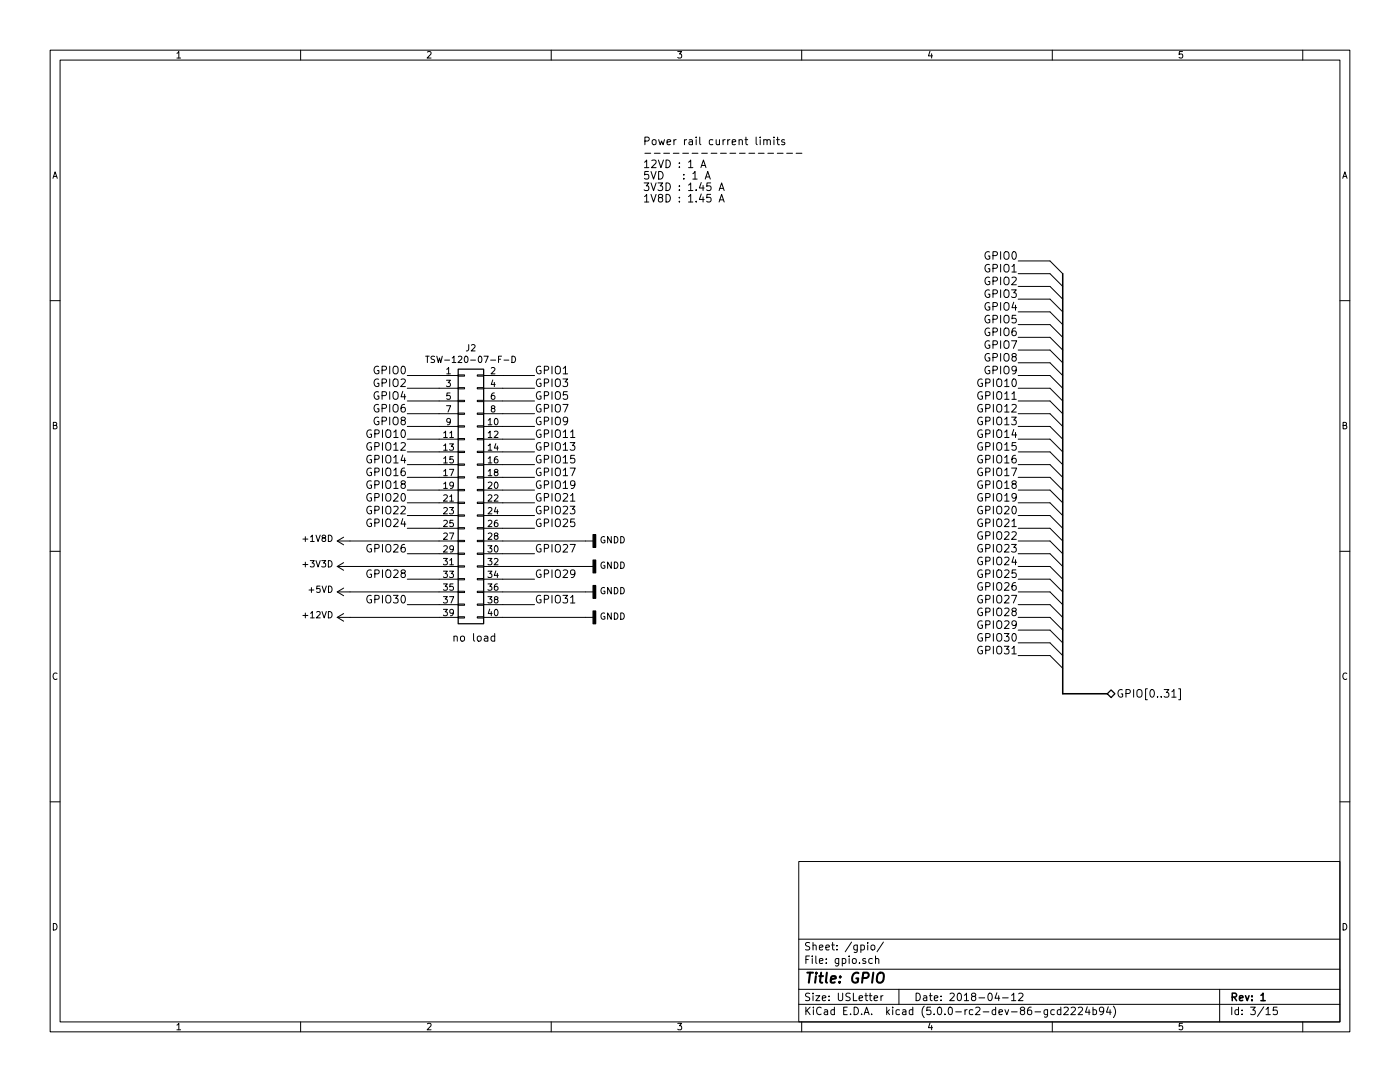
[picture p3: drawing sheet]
<svg xmlns="http://www.w3.org/2000/svg" width="279mm" height="216mm" viewBox="0 0 279 216" stroke-linecap="round" stroke-linejoin="round" font-family="sans-serif">
<g fill="none" stroke="#000" stroke-width=".2">
<path d="M10 10h259.4v195.9h-259.4zM12 12h255.4v191.9h-255.4zM60 10v2M110 10v2M160 10v2M210 10v2M260 10v2M128.7 30.6h1.2M130.6 30.6h1.1M132.5 30.6h1.1M134.4 30.6h1.1M136.2 30.6h1.2"/>
<path d="M138.1 30.6h1.2M139.9 33.5l.5-1.6 .5 1.6M140 30.6h1.2M140 33h.7M140.7 35.7l.5-1.5 .6 1.5M140.9 35.3h.7M141.9 30.6h1.2M143.5 38l.5-1.5 .5 1.5M143.6 37.6h.8M143.6 39.9h.8M143.8 30.6h1.2M145.7 30.6h1.1"/>
<path d="M147.6 30.6h1.1M149.5 30.6h1.1M150.9 27.4v1.3l.2 .2M151.3 30.6h1.2M151.7 27.4v.1M151.7 27.9v1M152.4 28l.1-.1a.37 .37 0 0 1 .6 .2v.8M152.4 27.9v1M153.1 28.1l.2-.2h.4v1M153.2 30.6h1.2M154.5 27.4v.1M154.5 27.9v1"/>
<path d="M155 27.9h.5M155.1 30.6h1.2M155.2 27.4v1.3l.3 .2M156.6 27.9a.37 .37 0 0 0-.6 .2l.1 .2 .5 .3-.2 .3-.4-.1M157 30.6h1.2M158.9 30.6h1.1M10 60h2M143.5 40.3l.5-1.5 .5 1.5M203.2 59.7h6.3l2.6 2.5M203.2 57.2h6.3l2.6 2.5M203.2 54.6h6.3l2.6 2.6M203.2 52.1h6.3l2.6 2.5"/>
<path d="M267.4 60h2M81.3 74.9h10.1M81.3 77.5h10.1M84.9 71.1h.7M85.3 71.1v1.2M86.7 71.1h-.4l-.3 .2 .1 .3 .6 .3v.3l-.2 .1h-.5M91.4 79.9h1.3v.2h-1.3zM91.4 77.3h1.3v.3h-1.3zM91.4 74.8h1.3v.3h-1.3zM95.2 79.9h1.3v.2h-1.3zM95.2 77.3h1.3v.3h-1.3zM95.2 74.8h1.3v.3h-1.3z"/>
<path d="M96.5 74.9h10.2M96.5 77.5h10.2M100.6 71.9h.9M102.2 71.1a.64 .64 0 0 1 .7 .6 .64 .64 0 0 1-.7 .6zM203.2 74.9h6.3l2.6 2.6M203.2 77.5h6.3l2.6 2.5M203.2 72.4h6.3l2.6 2.5M203.2 69.9h6.3l2.6 2.5M203.2 67.3h6.3l2.6 2.6M203.2 64.8h6.3l2.6 2.5M203.2 62.2h6.3l2.6 2.6M81.3 80h10.1"/>
<path d="M81.3 82.6h10.1M81.3 85.1h10.1M81.3 97.8h10.1M81.3 87.6h10.1M81.3 90.2h10.1M81.3 92.7h10.1M81.3 95.3h10.1M91.4 97.7h1.3v.2h-1.3zM91.4 95.1h1.3v.3h-1.3zM91.4 92.6h1.3v.2h-1.3zM91.4 90h1.3v.3h-1.3zM91.4 87.5h1.3v.3h-1.3z"/>
<path d="M91.4 85h1.3v.2h-1.3zM91.4 82.4h1.3v.3h-1.3zM95.2 97.7h1.3v.2h-1.3zM95.2 95.1h1.3v.3h-1.3zM95.2 92.6h1.3v.2h-1.3zM95.2 90h1.3v.3h-1.3zM95.2 87.5h1.3v.3h-1.3zM95.2 85h1.3v.2h-1.3zM95.2 82.4h1.3v.3h-1.3zM96.5 80h10.2M96.5 82.6h10.2M96.5 85.1h10.2"/>
<path d="M96.5 97.8h10.2M96.5 87.6h10.2M96.5 90.2h10.2M96.5 92.7h10.2M96.5 95.3h10.2M113.9 100h.8M113.9 87.3h.8M203.2 80h6.3l2.6 2.6M203.2 82.6h6.3l2.6 2.5M203.2 85.1h6.3l2.6 2.5M203.2 97.8h6.3l2.6 2.5M203.2 87.6h6.3l2.6 2.6"/>
<path d="M203.2 90.2h6.3l2.6 2.5M203.2 92.7h6.3l2.6 2.6M203.2 95.3h6.3l2.6 2.5M10 110h2M67.3 113h24.1M67.3 118.1h24.1M67.3 108h24.1M67.3 118.1l1.3 .8M67.3 113l1.3 .8M67.3 108l1.3 .7M68.6 117.3l-1.3 .8M68.6 112.3l-1.3 .7"/>
<path d="M68.6 107.2l-1.3 .8M81.3 110.5h10.1M81.3 100.3h10.1M81.3 102.9h10.1M81.3 115.6h10.1M81.3 105.4h10.1M91.4 118h1.3v.2h-1.3zM91.4 115.4h1.3v.3h-1.3zM91.4 112.9h1.3v.3h-1.3zM91.4 110.4h1.3v.2h-1.3zM91.4 107.8h1.3v.3h-1.3zM91.4 105.3h1.3v.2h-1.3z"/>
<path d="M91.4 102.7h1.3v.3h-1.3zM91.4 100.2h1.3v.3h-1.3zM95.2 118h1.3v.2h-1.3zM95.2 115.4h1.3v.3h-1.3zM95.2 112.9h1.3v.3h-1.3zM95.2 110.4h1.3v.2h-1.3zM95.2 107.8h1.3v.3h-1.3zM95.2 105.3h1.3v.2h-1.3zM95.2 102.7h1.3v.3h-1.3zM95.2 100.2h1.3v.3h-1.3zM96.5 110.5h10.2M96.5 100.3h10.2"/>
<path d="M96.5 113h21.9M96.5 102.9h10.2M96.5 115.6h10.2M96.5 105.4h10.2M96.5 118.1h21.9M96.5 108h21.9M203.2 110.5h6.3l2.6 2.5M203.2 100.3h6.3l2.6 2.6M203.2 113h6.3l2.6 2.6M203.2 102.9h6.3l2.6 2.5M203.2 115.6h6.3l2.6 2.5M203.2 105.4h6.3l2.6 2.6"/>
<path d="M203.2 118.1h6.3l2.6 2.6M203.2 108h6.3l2.6 2.5M267.4 110h2M67.3 123.2h24.1M67.3 123.2l1.3 .8M68.6 122.4l-1.3 .8M81.3 120.7h10.1M91.4 123.1h1.3v.2h-1.3zM91.4 120.5h1.3v.3h-1.3zM95.2 123.1h1.3v.2h-1.3zM95.2 120.5h1.3v.3h-1.3zM96.5 123.2h21.9"/>
<path d="M96.5 120.7h10.2M98.7 127l-.4-.1-.3 .3 .1 .7h.6M98.7 126.4v1.5M113.9 120.3h.8M203.2 123.2h6.3l2.6 2.5M203.2 120.7h6.3l2.6 2.5M203.2 130.8h6.3l2.6 2.6M203.2 128.3h6.3l2.6 2.5M203.2 125.7h6.3l2.6 2.6M233.9 139.1h.8M235.2 137.4h.4v2.2h-.4M10 160h2"/>
<path d="M267.4 160h2M159.4 171.9h108v32h-108zM159.4 197.4h108M159.4 193.4h108M159.4 187.4h108M173.2 188.1v.1M173.2 188.6v1M173.9 188.7l.2-.1 .4 .1v.7l-.2 .2-.4-.2zM174.1 191.3h-.4l-.3 .2 .1 .6 .2 .2 .4-.1M174.4 199.2l.8-.2-.1-.2-.4-.1-.3 .2 .1 .7h.6M174.7 191.4l.1-.1a.37 .37 0 0 1 .6 .2v.8M174.7 190.8v1.5"/>
<path d="M175.8 198.7v1M176.2 198.7l-.4 .3M176.3 188l-1.3 1.9M179.4 197.4v3M199 198.1l-.4 1.1h.9M199.3 198.7v1M200.1 199.1h1.1M201.9 198.6l.4-.4v1.5M201.9 199.7h.8M203.3 198.3l.6-.1 .3 .4-1 1.1h1M243.4 197.4v6.5M60 203.9v2"/>
<path d="M110 203.9v2M159.4 200.4h108M160 203.9v2M209.1 201.5v1.2l-.3 .3-.4-.1M209.1 201.5h-.5l-.2 .3 .1 .6h.6M210 203.9v2M210.4 201.5h-.4l-.3 .3 .1 .5 .2 .2 .4-.1M211.7 201.5h-.4l-.3 .3v.5l.3 .2 .4-.1M211.7 201v1.5M212.3 201.1l.6-.1 .3 .4-.9 1.1h.9M213.8 201.1l.6-.1 .2 .4-.9 1.1h.9M215.2 201.1l.6-.1 .3 .4-1 1.1h1"/>
<path d="M217 200.9l-.4 1.1h1M217.3 201.5v1M218.1 201.5h.4l.3 .3v.5l-.3 .2-.4-.1M218.1 201v1.5M220.3 201.6l-.3 .3h-.3l-.3-.3 .2-.6h.4l.2 .1a1.19 1.19 0 0 1-.2 1.3l-.4 .1M221.2 200.9l-.4 1.1h1M221.5 201.5v1M222.2 200.8a1.71 1.71 0 0 1 0 2.2M252.7 201.4l.4-.4v1.5M252.7 202.5h.8M254.9 201h-.7l-.1 .7 .2-.2 .5 .1 .1 .2v.5l-.2 .2-.6-.2M260 203.9v2"/>
</g>
<path d="M212.1 54.6v83.8h8.9M251.6 198.6l.5-.4v1.5M251.6 199.7h.9" fill="none" stroke="#000" stroke-width=".3"/>
<path d="M175.2 194.4a.67 .67 0 0 1 1.2 0 1.43 1.43 0 0 1-.6 1.7l-.6-.1a1.41 1.41 0 0 1 0-1.6z" fill="none" stroke="#000" stroke-width=".41"/>
<path d="M91.4 73.7h5.1v50.8h-5.1zM221.7 137.7l.8 .7-.8 .8-.7-.8z" fill="none" stroke="#000" stroke-width=".25"/>
<path d="M118.4 116.8h.5v2.6h-.5zM118.4 111.8h.5v2.5h-.5zM118.4 106.7h.5v2.5h-.5zM118.4 121.9h.5v2.6h-.5z" fill="#000" stroke="#000" stroke-width=".25"/>
<text font-size="2.8" x="160.4" y="196.2">Title: GPIO</text>
<g font-size="2.1">
<text x="128.3" y="29">Power rail current limits</text>
<text x="128.3" y="33.5">12VD : 1 A</text>
<text x="128.3" y="35.8">5VD</text>
<text x="134.2" y="35.8">: 1 A</text>
<text x="128.3" y="38.1">3V3D : 1.45 A</text>
<text x="128.3" y="40.4">1V8D : 1.45 A</text>
<text x="196.7" y="51.8">GPIO0</text>
<text x="196.7" y="54.4">GPIO1</text>
<text x="196.7" y="59.4">GPIO3</text>
<text x="196.7" y="56.9">GPIO2</text>
<text x="196.7" y="64.5">GPIO5</text>
<text x="196.7" y="62">GPIO4</text>
<text x="196.7" y="69.6">GPIO7</text>
<text x="196.7" y="67.1">GPIO6</text>
<text x="74.8" y="77.2">GPIO2</text>
<text x="74.8" y="74.7">GPIO0</text>
<text x="106.7" y="77.2">GPIO3</text>
<text x="106.7" y="74.7">GPIO1</text>
<text x="195.5" y="77.2">GPIO10</text>
<text x="196.7" y="74.7">GPIO9</text>
<text x="196.7" y="72.1">GPIO8</text>
<text x="74.8" y="82.3">GPIO6</text>
<text x="74.8" y="79.8">GPIO4</text>
<text x="106.7" y="82.3">GPIO7</text>
<text x="106.7" y="79.8">GPIO5</text>
<text x="195.5" y="79.8">GPIO11</text>
<text x="195.5" y="82.3">GPIO12</text>
<text x="73.6" y="89.9">GPIO12</text>
<text x="73.6" y="87.4">GPIO10</text>
<text x="74.8" y="84.8">GPIO8</text>
<text x="106.7" y="89.9">GPIO13</text>
<text x="106.7" y="87.4">GPIO11</text>
<text x="106.7" y="84.8">GPIO9</text>
<text x="195.5" y="84.8">GPIO13</text>
<text x="195.5" y="89.9">GPIO15</text>
<text x="195.5" y="87.4">GPIO14</text>
<text x="73.6" y="95">GPIO16</text>
<text x="73.6" y="92.5">GPIO14</text>
<text x="106.7" y="95">GPIO17</text>
<text x="106.7" y="92.5">GPIO15</text>
<text x="195.5" y="95">GPIO17</text>
<text x="195.5" y="92.5">GPIO16</text>
<text x="73.6" y="100.1">GPIO20</text>
<text x="73.6" y="97.5">GPIO18</text>
<text x="106.7" y="100.1">GPIO21</text>
<text x="106.7" y="97.5">GPIO19</text>
<text x="195.5" y="100.1">GPIO19</text>
<text x="195.5" y="97.5">GPIO18</text>
<text x="73.6" y="105.2">GPIO24</text>
<text x="73.6" y="102.6">GPIO22</text>
<text x="106.7" y="105.2">GPIO25</text>
<text x="106.7" y="102.6">GPIO23</text>
<text x="195.5" y="105.2">GPIO21</text>
<text x="195.5" y="102.6">GPIO20</text>
<text x="195.5" y="107.7">GPIO22</text>
<text x="73.6" y="110.2">GPIO26</text>
<text x="106.7" y="110.2">GPIO27</text>
<text x="195.5" y="110.2">GPIO23</text>
<text x="195.5" y="112.8">GPIO24</text>
<text x="73.6" y="115.3">GPIO28</text>
<text x="106.7" y="115.3">GPIO29</text>
<text x="195.5" y="115.3">GPIO25</text>
<text x="195.5" y="117.9">GPIO26</text>
<text x="73.6" y="120.4">GPIO30</text>
<text x="106.7" y="120.4">GPIO31</text>
<text x="195.5" y="120.4">GPIO27</text>
<text x="195.5" y="125.5">GPIO29</text>
<text x="195.5" y="122.9">GPIO28</text>
<text x="90.2" y="128">no load</text>
<text x="195.5" y="130.6">GPIO31</text>
<text x="195.5" y="128">GPIO30</text>
<text x="222.8" y="139.2">GPIO[0..31]</text>
<text x="160.4" y="189.6">Sheet: /gpio/</text>
<text x="160.4" y="192.3">File: gpio.sch</text>
<text x="160.4" y="202.5">KiCad E.D.A. kicad (5.0.0-rc2-dev-86-gcd2224b94)</text>
<text x="160.4" y="199.7">Size: USLetter</text>
<text x="182.4" y="199.7">Date: 2018-04-12</text>
<text x="245.4" y="199.7">Rev: 1</text>
<text x="245.4" y="202.5">Id: 3/15</text>
</g>
<g font-size="1.8">
<text x="35" y="11.6">1</text>
<text x="85" y="11.6">2</text>
<text x="135" y="11.6">3</text>
<text x="185" y="11.6">4</text>
<text x="235" y="11.6">5</text>
<text x="10.4" y="35.6">A</text>
<text x="267.8" y="35.6">A</text>
<text x="93" y="70.1">J2</text>
<text x="87.2" y="72.4">TSW-120-07-F-D</text>
<text x="89.1" y="74.7">1</text>
<text x="89.1" y="77.2">3</text>
<text x="97.9" y="74.7">2</text>
<text x="97.9" y="77.2">4</text>
<text x="89.1" y="79.8">5</text>
<text x="89.1" y="82.3">7</text>
<text x="97.9" y="79.8">6</text>
<text x="97.9" y="82.3">8</text>
<text x="10.4" y="85.6">B</text>
<text x="88.6" y="87.4">11</text>
<text x="88.6" y="89.9">13</text>
<text x="89.1" y="84.8">9</text>
<text x="97.5" y="84.8">10</text>
<text x="97.5" y="87.4">12</text>
<text x="97.5" y="89.9">14</text>
<text x="267.8" y="85.6">B</text>
<text x="88.6" y="92.5">15</text>
<text x="88.6" y="95">17</text>
<text x="97.5" y="92.5">16</text>
<text x="97.5" y="95">18</text>
<text x="88.6" y="100.1">21</text>
<text x="88.6" y="97.5">19</text>
<text x="97.5" y="97.5">20</text>
<text x="97.5" y="100.1">22</text>
<text x="88.6" y="102.6">23</text>
<text x="88.6" y="105.2">25</text>
<text x="88.6" y="107.7">27</text>
<text x="97.5" y="102.6">24</text>
<text x="97.5" y="105.2">26</text>
<text x="97.5" y="107.7">28</text>
<text x="60.6" y="113.2">+3V3D</text>
<text x="60.6" y="108.1">+1V8D</text>
<text x="88.6" y="112.8">31</text>
<text x="88.6" y="110.2">29</text>
<text x="97.5" y="110.2">30</text>
<text x="97.5" y="112.8">32</text>
<text x="119.7" y="113.5">GNDD</text>
<text x="119.7" y="108.4">GNDD</text>
<text x="61.7" y="118.3">+5VD</text>
<text x="88.6" y="115.3">33</text>
<text x="88.6" y="117.9">35</text>
<text x="97.5" y="115.3">34</text>
<text x="97.5" y="117.9">36</text>
<text x="119.7" y="118.6">GNDD</text>
<text x="60.6" y="123.4">+12VD</text>
<text x="88.6" y="120.4">37</text>
<text x="88.6" y="122.9">39</text>
<text x="97.5" y="122.9">40</text>
<text x="97.5" y="120.4">38</text>
<text x="119.7" y="123.6">GNDD</text>
<text x="10.4" y="135.6">C</text>
<text x="267.8" y="135.6">C</text>
<text x="10.4" y="185.6">D</text>
<text x="267.8" y="185.6">D</text>
<text x="35" y="205.5">1</text>
<text x="85" y="205.5">2</text>
<text x="135" y="205.5">3</text>
<text x="185" y="205.5">4</text>
<text x="235" y="205.5">5</text>
</g>
</svg>
